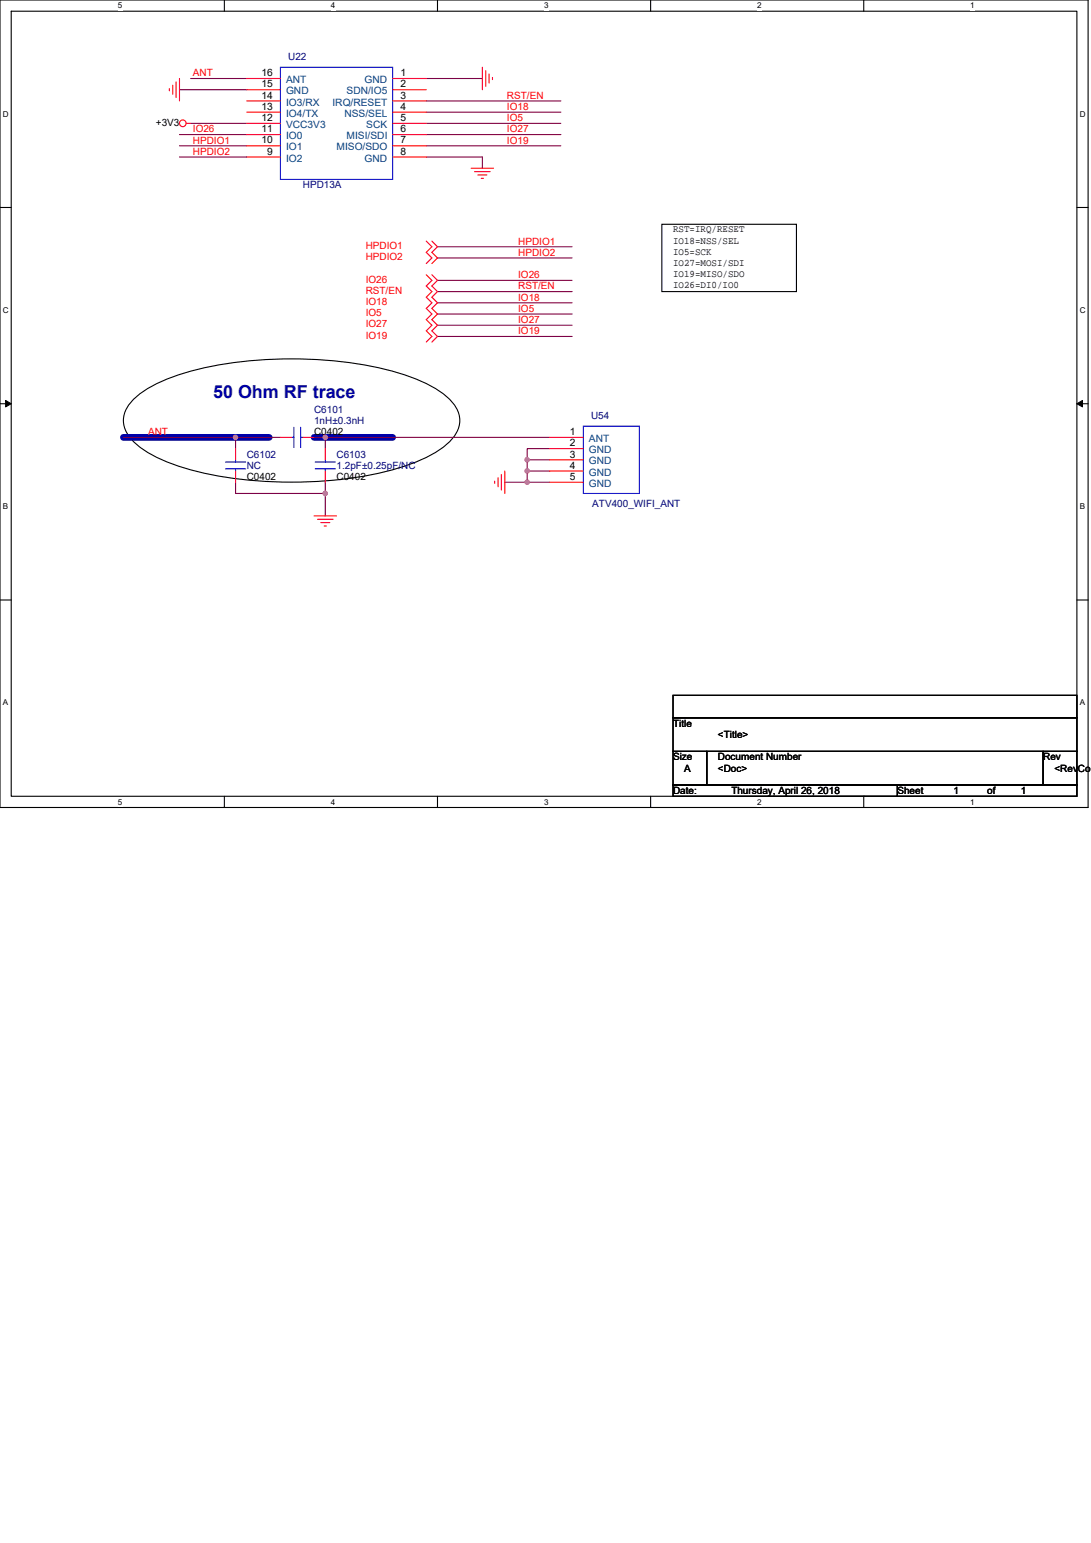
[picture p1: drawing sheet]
<svg xmlns="http://www.w3.org/2000/svg" width="210mm" height="297mm" viewBox="0 0 210 297" stroke-linecap="round" stroke-linejoin="round" font-family="sans-serif">
<path d="M0 0h209.4v155.4h-209.4zM2.2 2.2h205.1v151.1h-205.1z" fill="none" stroke="#000" stroke-width=".21"/>
<g fill="#fff">
<path d="M22.7 .2h.8v1.7h-.8z"/>
<path d="M22.7 153.5h.8v1.7h-.8z"/>
</g>
<path d="M43.2 0v2.2M43.2 153.3v2.1" fill="none" stroke="#000" stroke-width=".21"/>
<g fill="#fff">
<path d="M63.7 .2h.9v1.7h-.9z"/>
<path d="M63.7 153.5h.9v1.7h-.9z"/>
</g>
<path d="M84.2 0v2.2M84.2 153.3v2.1" fill="none" stroke="#000" stroke-width=".21"/>
<g fill="#fff">
<path d="M104.7 .2h.9v1.7h-.9z"/>
<path d="M104.7 153.5h.9v1.7h-.9z"/>
</g>
<path d="M125.2 0v2.2M125.2 153.3v2.1" fill="none" stroke="#000" stroke-width=".21"/>
<g fill="#fff">
<path d="M145.7 .2h.9v1.7h-.9z"/>
<path d="M145.7 153.5h.9v1.7h-.9z"/>
</g>
<path d="M166.2 0v2.2M166.2 153.3v2.1" fill="none" stroke="#000" stroke-width=".21"/>
<g fill="#fff">
<path d="M186.8 .2h.8v1.7h-.8z"/>
<path d="M186.8 153.5h.8v1.7h-.8z"/>
<path d="M.6 21h1.1v1.8h-1.1z"/>
<path d="M207.8 21h1.1v1.8h-1.1z"/>
<path d="M.6 58.8h1.1v1.8h-1.1z"/>
<path d="M207.8 58.8h1.1v1.8h-1.1z"/>
</g>
<path d="M0 39.9h2.2M207.3 39.9h2.1" fill="none" stroke="#000" stroke-width=".21"/>
<g fill="#fff">
<path d="M.6 96.6h1v1.7h-1z"/>
<path d="M207.8 96.6h1.1v1.7h-1.1z"/>
</g>
<path d="M0 77.7h2.2M207.3 77.7h2.1" fill="none" stroke="#000" stroke-width=".21"/>
<path d="M1.1 77.1l1.1 .6-1.1 .6zM207.3 77.7l1-.6v1.2z" fill="#000" stroke="#000" stroke-width=".19"/>
<g fill="#fff">
<path d="M.6 134.4h1v1.7h-1z"/>
<path d="M207.8 134.4h1.1v1.7h-1.1z"/>
</g>
<path d="M127.4 43.2h25.9v12.9h-25.9zM25.6 77a21.7 21.7 0 0 1 8.6-4.8 77.5 77.5 0 0 1 32.7-2.4 47.5 47.5 0 0 1 16.2 4.6 9.6 9.6 0 0 1 5.3 5.5 5.9 5.9 0 0 1-2.7 5.9 33.4 33.4 0 0 1-14 5.6 81.3 81.3 0 0 1-35.5-1.1 25.2 25.2 0 0 1-10.6-5.4 5.2 5.2 0 0 1 0-7.9zM0 115.5h2.2M207.3 115.5h2.1M129.5 133.9h77.8v4.3h-77.8zM129.5 138.2h77.8v6.5h-77.8zM129.5 144.7h6.5v6.4h-6.5zM129.5 151.1h43.2v2.2h-43.2zM136 144.7h64.8v6.4h-64.8zM172.7 151.1h34.6v2.2h-34.6zM200.8 144.7h6.5v6.4h-6.5z" fill="none" stroke="#000" stroke-width=".21"/>
<path d="M23.7 84.2h28.1M60.5 84.2h15.1" fill="none" stroke="#0000a0" stroke-width="1.3"/>
<g fill="none" stroke="#800040" stroke-width=".21">
<path d="M34.5 17.3h13M36.7 15.1h10.8M82 19.4h25.9M82 15.1h10.8M34.5 25.9h13M34.5 28.1h13M34.5 30.2h13M36.7 23.7h10.8M82 28.1h25.9M82 25.9h25.9M82 23.7h25.9M82 21.6h25.9"/>
<path d="M82 30.2h10.8v2.2M84.2 58.3h25.9M84.2 56.1h25.9M84.2 54h25.9M84.2 47.5h25.9M84.2 49.7h25.9M84.2 64.8h25.9M84.2 62.6h25.9M84.2 60.5h25.9M23.7 84.2h21.6M45.3 84.2v2.2M45.3 84.2h8.7"/>
<path d="M45.3 92.8v2.2h17.3M60.5 84.2h2.1M62.6 95v4.3M62.6 84.2v2.2M62.6 92.8v2.2M62.6 84.2h43.2M97.2 92.8h4.3M101.5 90.7h4.3M101.5 88.5h4.3M101.5 92.8h4.3M101.5 90.7v2.1M101.5 88.5v2.2"/>
<path d="M105.8 86.4h-4.3v2.1"/>
</g>
<g fill="#f0f" stroke="#f0f" stroke-width=".21">
<circle cx="62.6" cy="95" r=".42"/>
<circle cx="45.3" cy="84.2" r=".42"/>
<circle cx="62.6" cy="84.2" r=".42"/>
<circle cx="101.5" cy="92.8" r=".42"/>
<circle cx="101.5" cy="90.7" r=".42"/>
<circle cx="101.5" cy="88.5" r=".42"/>
</g>
<g fill="none" stroke="#f00" stroke-width=".21">
<path d="M32.6 17.1v.4M33.3 16.4v1.7M33.9 15.8v3M34.5 15.1v4.3M47.5 15.1h6.5M47.5 19.4h6.5M47.5 17.3h6.5M75.6 19.4h6.4M75.6 17.3h6.4M75.6 15.1h6.4M92.8 13v4.3M93.5 13.6v3"/>
<path d="M94.1 14.2v1.8M94.8 14.9v.4M35.8 23.7h.9M47.5 23.7h6.5M47.5 21.6h6.5M47.5 25.9h6.5M47.5 28.1h6.5M47.5 30.2h6.5M75.6 28.1h6.4M75.6 25.9h6.4M75.6 23.7h6.4M75.6 21.6h6.4"/>
<path d="M75.6 30.2h6.4M90.7 32.4h4.3M91.3 33h3M92 33.7h1.7M92.6 34.3h.4M82 52.9l1.1 1.1-1.1 1.1 1.1 1-1.1 1.1 1.1 1.1-1.1 1.1 1.1 1.1-1.1 1 1.1 1.1-1.1 1.1 1.1 1.1-1.1 1M82 46.4l1.1 1.1-1.1 1.1 1.1 1.1-1.1 1M83.1 52.9l1.1 1.1-1.1 1.1 1.1 1-1.1 1.1 1.1 1.1-1.1 1.1 1.1 1.1-1.1 1 1.1 1.1-1.1 1.1 1.1 1.1-1.1 1M83.1 46.4l1.1 1.1-1.1 1.1 1.1 1.1-1.1 1M45.3 90.7v2.1M45.3 86.4v2.1M54 84.2h2.1"/>
<path d="M58.3 84.2h2.2M60.5 99.3h4.3M61.1 100h3M62.6 86.4v2.1M62.6 90.7v2.1M95.2 92.6v.4M95.9 92v1.7M96.5 91.3v3M97.2 90.7v4.3M105.8 84.2h6.5M105.8 86.4h6.5M105.8 88.5h6.5"/>
<path d="M105.8 90.7h6.5M105.8 92.8h6.5M61.7 100.6h1.8M62.4 101.3h.4"/>
<circle cx="35.2" cy="23.7" r=".64"/>
</g>
<g fill="none" stroke="#00f" stroke-width=".21">
<path d="M54 13h21.6v21.5h-21.6zM43.4 88.9h3.9M43.4 90.3h3.9M45.3 90.3v.4M45.3 88.5v.4M56.1 84.2h.5M56.6 82.3v3.8M57.9 84.2h.4M57.9 82.3v3.8M60.7 90.3h3.9M60.7 88.9h3.9M62.6 88.5v.4"/>
<path d="M62.6 90.3v.4M112.3 82h10.8v13h-10.8z"/>
</g>
<text font-size="3.5" fill="#000080" x="41" y="76.6">50 Ohm RF trace</text>
<g font-size="1.9" fill="#000080">
<text x="55.5" y="11.6">U22</text>
<text x="58.3" y="36.3">HPD13A</text>
<text x="60.5" y="79.4">C6101</text>
<text x="60.5" y="81.6">1nH±0.3nH</text>
<text x="113.8" y="80.7">U54</text>
<text x="47.5" y="88.1">C6102</text>
<text x="64.8" y="88.1">C6103</text>
<text x="47.5" y="90.2">NC</text>
<text x="64.8" y="90.2">1.2pF±0.25pF/NC</text>
<text x="114" y="97.6">ATV400_WIFI_ANT</text>
</g>
<g font-size="1.9" fill="#f00">
<text x="37.1" y="14.7">ANT</text>
<text x="97.6" y="23.3">IO5</text>
<text x="97.6" y="21.2">IO18</text>
<text x="97.6" y="19">RST/EN</text>
<text x="37.1" y="25.5">IO26</text>
<text x="37.1" y="27.6">HPDIO1</text>
<text x="37.1" y="29.8">HPDIO2</text>
<text x="97.6" y="27.6">IO19</text>
<text x="97.6" y="25.5">IO27</text>
<text x="70.4" y="47.9">HPDIO1</text>
<text x="99.7" y="47.1">HPDIO1</text>
<text x="70.4" y="50.1">HPDIO2</text>
<text x="99.7" y="53.6">IO26</text>
<text x="99.7" y="49.2">HPDIO2</text>
<text x="70.4" y="56.6">RST/EN</text>
<text x="70.4" y="58.7">IO18</text>
<text x="70.4" y="54.4">IO26</text>
<text x="99.7" y="57.9">IO18</text>
<text x="99.7" y="55.7">RST/EN</text>
<text x="70.4" y="60.9">IO5</text>
<text x="70.4" y="63">IO27</text>
<text x="70.4" y="65.2">IO19</text>
<text x="99.7" y="64.3">IO19</text>
<text x="99.7" y="62.2">IO27</text>
<text x="99.7" y="60">IO5</text>
<text x="28.5" y="83.8">ANT</text>
</g>
<g font-size="1.9">
<text x="50.3" y="14.7">16</text>
<text x="50.3" y="16.8">15</text>
<text x="77.1" y="14.7">1</text>
<text x="77.1" y="16.8">2</text>
<text x="50.3" y="23.3">12</text>
<text x="50.3" y="19">14</text>
<text x="50.3" y="21.1">13</text>
<text x="77.1" y="23.3">5</text>
<text x="77.1" y="19">3</text>
<text x="77.1" y="21.1">4</text>
<text x="30" y="24.2">+3V3</text>
<text x="50.3" y="25.5">11</text>
<text x="50.3" y="27.6">10</text>
<text x="51.4" y="29.8">9</text>
<text x="77.1" y="29.8">8</text>
<text x="77.1" y="25.5">6</text>
<text x="77.1" y="27.6">7</text>
<text x="129.5" y="44.7">RST=IRQ/RESET</text>
<text x="129.5" y="46.9">IO18=NSS/SEL</text>
<text x="129.5" y="49">IO5=SCK</text>
<text x="129.5" y="51.2">IO27=MOSI/SDI</text>
<text x="129.5" y="53.4">IO19=MISO/SDO</text>
<text x="129.5" y="55.5">IO26=DI0/IO0</text>
<text x="60.5" y="83.8">C0402</text>
<text x="109.7" y="83.8">1</text>
<text x="109.7" y="85.9">2</text>
<text x="109.7" y="88.1">3</text>
<text x="47.5" y="92.4">C0402</text>
<text x="64.8" y="92.4">C0402</text>
<text x="109.7" y="90.2">4</text>
<text x="109.7" y="92.4">5</text>
<text x="129.5" y="139.9">Title</text>
<text x="138.2" y="142">&lt;Title&gt;</text>
<text x="129.5" y="146.4">Size</text>
<text x="131.7" y="148.5">A</text>
<text x="138.2" y="146.4">Document Number</text>
<text x="138.2" y="148.5">&lt;Doc&gt;</text>
<text x="200.8" y="146.4">Rev</text>
<text x="202.9" y="148.5">&lt;RevCo</text>
<text x="129.5" y="152.8">Date:</text>
<text x="140.8" y="152.8">Thursday, April 26, 2018</text>
<text x="172.7" y="152.8">Sheet</text>
<text x="183.5" y="152.8">1</text>
<text x="190" y="152.8">of</text>
<text x="196.5" y="152.8">1</text>
</g>
<g font-size="1.9" fill="#004080">
<text x="55.1" y="16">ANT</text>
<text x="70.2" y="16">GND</text>
<text x="55.1" y="20.3">IO3/RX</text>
<text x="55.1" y="22.5">IO4/TX</text>
<text x="55.1" y="18.2">GND</text>
<text x="64" y="20.3">IRQ/RESET</text>
<text x="66.3" y="22.5">NSS/SEL</text>
<text x="66.7" y="18.2">SDN/IO5</text>
<text x="55.1" y="24.6">VCC3V3</text>
<text x="55.1" y="26.8">IO0</text>
<text x="55.1" y="29">IO1</text>
<text x="64.8" y="29">MISO/SDO</text>
<text x="66.7" y="26.8">MISI/SDI</text>
<text x="70.5" y="24.6">SCK</text>
<text x="55.1" y="31.1">IO2</text>
<text x="70.2" y="31.1">GND</text>
<text x="113.3" y="85.1">ANT</text>
<text x="113.3" y="87.2">GND</text>
<text x="113.3" y="89.4">GND</text>
<text x="113.3" y="91.6">GND</text>
<text x="113.3" y="93.7">GND</text>
</g>
<g font-size="1.6">
<text x="22.7" y="1.6">5</text>
<text x="63.7" y="1.6">4</text>
<text x="104.7" y="1.6">3</text>
<text x="145.7" y="1.6">2</text>
<text x="186.8" y="1.6">1</text>
<text x=".6" y="22.4">D</text>
<text x="207.8" y="22.4">D</text>
<text x=".6" y="60.2">C</text>
<text x="207.8" y="60.2">C</text>
<text x=".6" y="98">B</text>
<text x="207.8" y="98">B</text>
<text x=".6" y="135.8">A</text>
<text x="207.8" y="135.8">A</text>
<text x="22.7" y="154.9">5</text>
<text x="63.7" y="154.9">4</text>
<text x="104.7" y="154.9">3</text>
<text x="145.7" y="154.9">2</text>
<text x="186.8" y="154.9">1</text>
</g>
</svg>
